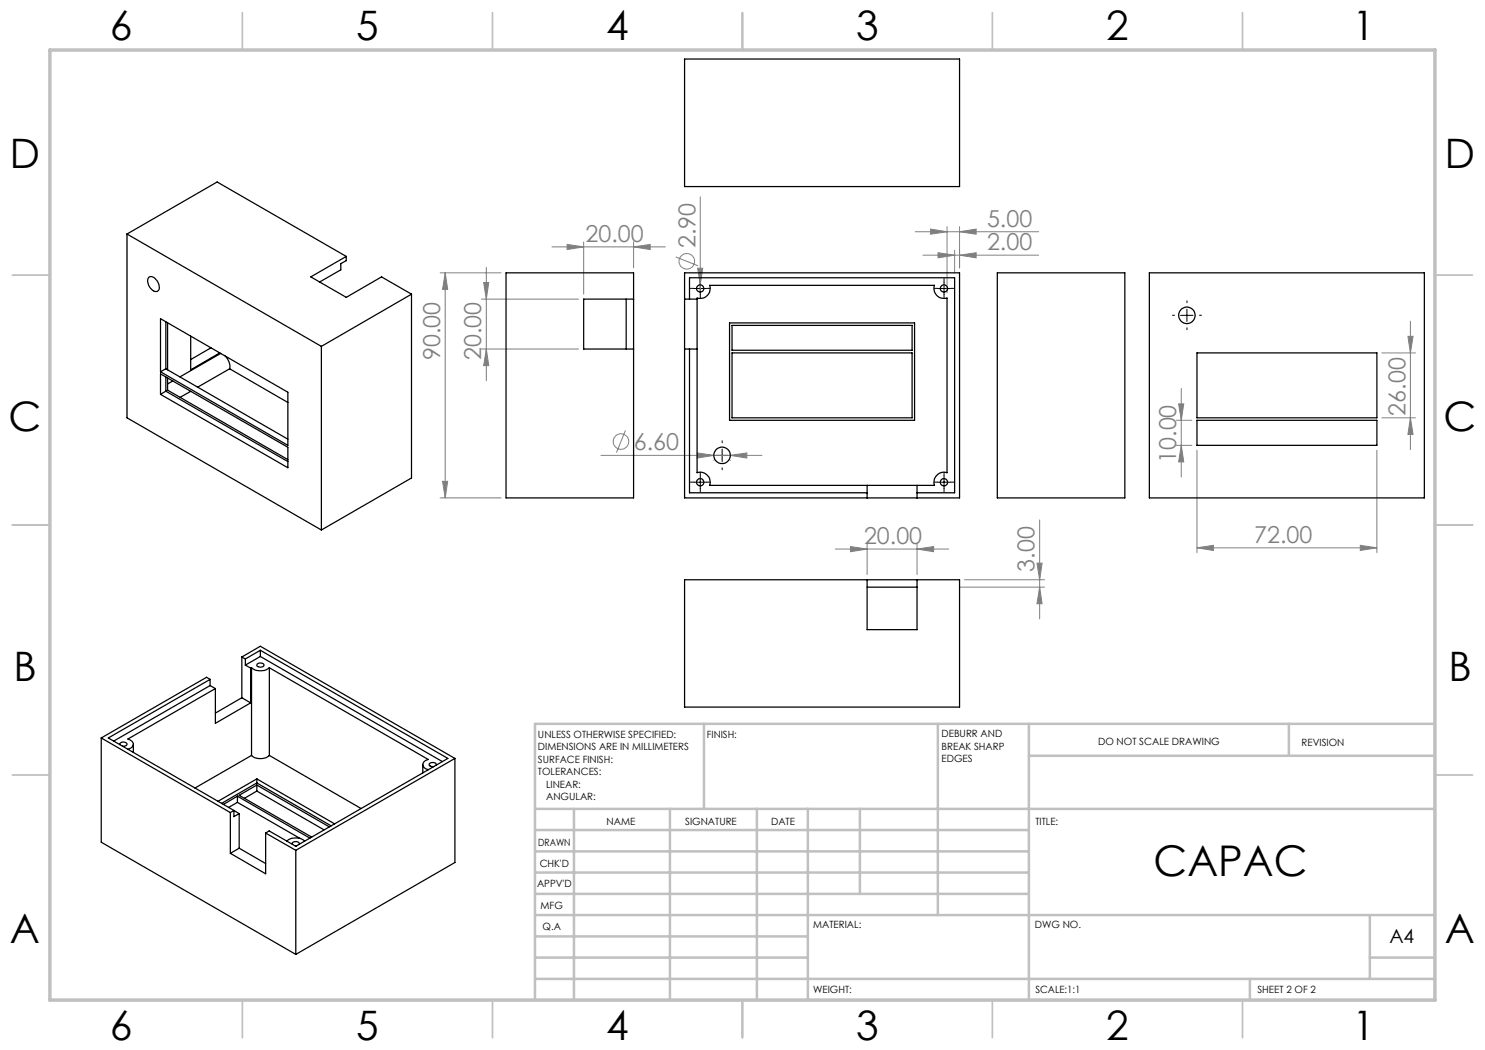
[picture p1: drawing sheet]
<svg xmlns="http://www.w3.org/2000/svg" width="297mm" height="210mm" viewBox="0 0 297 210" stroke-linecap="round" stroke-linejoin="round" font-family="sans-serif">
<g fill="none" stroke="#808080" stroke-width=".2">
<path d="M140.1 39.4v19M88 54.6h12.2M89 54.6v45M89 54.6l.5 3.3h-1zM96.3 59.8h19.4M96.7 56.5h1.1l-.5 3.3zM97.3 53.5v22.7M110.4 49.4h22.7M113.4 48.9l3.3 .5-3.3 .5zM116.7 48.4v10.4M126.7 49.4l3.3-.5v1zM126.7 48.4v5.2"/>
<path d="M135.1 51.4l4.5 1.8M139.5 53.6h1l-.4 3.4zM183.1 46.3h24.6M184.6 51h23.1M186.1 45.8l3.3 .5-3.3 .5zM187.6 50.5l3.3 .5-3.3 .6zM189.4 45.3v13.3M190.9 50.1v4.5M191.9 51l3.3-.5v1.1zM191.9 46.3l3.3-.5v1zM191.9 45.3v8.3M96.3 69.8h19.4"/>
<path d="M97.3 69.8l.5 3.3h-1.1zM236.3 77.7v17.7M276.4 70.6h6.7M281.6 67.3h1l-.5 3.3zM282.1 64.2v25.7M88 99.6h12.2M88.5 96.3h1l-.5 3.3zM120.2 91.1h32.2M125.1 86.1l-1.8 4.4M139.5 90.6l3.3 .5-3.3 .5zM142.8 92.1h.1M146.1 91.1l3.3-.5v1z"/>
<path d="M146.1 92.1h.1M235.2 84.1h3.2M235.2 89.1h3.2M235.7 80.8h1l-.4 3.3zM236.3 89.1l.4 3.3h-1zM239.4 90.1v20.5M275.4 90.1v20.5M276.4 83.6h6.7M282.1 83.6l.5 3.3h-1zM167.1 109.8h22.7M170.1 109.3l3.3 .5-3.3 .5zM173.4 108.8v6.1"/>
<path d="M183.4 109.8l3.3-.5v1zM183.4 108.8v6.1M191.9 117.4h17M192.9 115.9h16M207.4 112.6h1l-.5 3.3zM207.9 104v19.8M207.9 117.4l.5 3.3h-1zM239.4 109.6l3.3-.5v1zM239.4 109.6h36M272.1 109.1l3.3 .5-3.3 .5z"/>
<circle cx="137.4" cy="52.3" r="1.55"/>
<circle cx="124.2" cy="88.3" r="1.56"/>
</g>
<g fill="none" stroke="#000" stroke-width=".2" stroke-dasharray="15.2 1.3 1.3 1.3">
<path d="M138.8 57.7h-.7M140.1 56.4v-.7M140.1 58.9v.8M141.3 57.7h.7M187.6 57.7h-.8M188.8 56.4v-.7M188.8 58.9v.8M190.1 57.7h.7M234.9 63.1h-.4M237.4 60.6v-.4M237.4 65.6v.4M239.9 63.1h.4"/>
<path d="M138.8 96.4h-.7M140.1 95.2v-.7M140.1 97.7v.7M141.3 96.4h.7M141.9 91.1h-.4M144.4 88.6v-.4M144.4 93.6v.4M146.9 91.1h.4M187.6 96.4h-.8M188.8 95.2v-.7M188.8 97.7v.7M190.1 96.4h.7"/>
</g>
<path d="M138.8 57.7h2.5M140.1 56.4v2.5M187.5 57.7h2.5M188.8 56.4v2.5M236.1 63.1h2.5M237.4 61.8v2.5M138.8 96.4h2.5M140.1 95.2v2.5M143.2 91.1h2.5M144.4 89.8v2.5M187.5 96.4h2.5M188.8 95.2v2.5" fill="none" stroke="#000" stroke-width=".2"/>
<g fill="none" stroke="#c0c0c0" stroke-width=".35">
<path d="M48.5 2.5v7.5M98.5 2.5v7.5M148.5 2.5v7.5M198.5 2.5v7.5M248.5 2.5v7.5M2.5 55h7.5M287 55h7.5M2.5 105h7.5M287 105h7.5M2.5 155h7.5M287 155h7.5M48.5 200v7.5"/>
<path d="M98.5 200v7.5M148.5 200v7.5M198.5 200v7.5M248.5 200v7.5"/>
</g>
<g fill="none" stroke="#c0c0c0" stroke-width=".5">
<path d="M140.8 144.8v17M187.6 144.8v38.2M205.8 144.8v55.2M205.8 151.2h81.2M257.8 144.8v6.4M287 144.8h-180v55.2M107 161.8h180M107 178.8h98.8M107 174.5h98.8M107 170.3h98.8M107 166h98.8M114.8 161.8v38.2"/>
<path d="M134 161.8v38.2M151.4 161.8v38.2M161.6 161.8v38.2M172 161.8v17M107 195.8h180M107 191.5h54.6M107 187.3h54.6M107 183h180M250 195.8v4.2M274 191.5h13M274 183v12.8"/>
</g>
<path d="M10 10h277v190h-277z" fill="none" stroke="#c0c0c0" stroke-width=".7"/>
<g fill="#808080">
<path d="M139.5 53.6h1l-.4 3.4z"/>
<path d="M126.7 49.4l3.3-.5v1zM113.4 48.9l3.3 .5-3.3 .5z"/>
<path d="M187.6 50.5l3.3 .5-3.3 .6zM191.9 51l3.3-.5v1.1zM186.1 45.8l3.3 .5-3.3 .5zM191.9 46.3l3.3-.5v1zM139.5 90.6l3.3 .5-3.3 .5zM146.1 91.1l3.3-.5v1zM170.1 109.3l3.3 .5-3.3 .5zM183.4 109.8l3.3-.5v1zM239.4 109.6l3.3-.5v1zM272.1 109.1l3.3 .5-3.3 .5z"/>
<path d="M282.1 83.6l.5 3.3h-1zM281.6 67.3h1l-.5 3.3z"/>
<path d="M207.4 112.6h1l-.5 3.3zM207.9 117.4l.5 3.3h-1zM89 54.6l.5 3.3h-1zM88.5 96.3h1l-.5 3.3zM96.7 56.5h1.1l-.5 3.3zM97.3 69.8l.5 3.3h-1.1zM235.7 80.8h1l-.4 3.3zM236.3 89.1l.4 3.3h-1z"/>
</g>
<g fill="none" stroke="#000" stroke-width=".25">
<path d="M136.9 11.8h55v25.5h-55zM25.4 46.8l38.9 22.5M25.4 46.8l18-10.4 25.9 14.9M25.4 46.8v36.8l38.9 22.4M29.8 55.4a1.91 1.91 0 0 1 2.1 2 .76 .76 0 0 1-.5 .9 .76 .76 0 0 1-.9-.3 1.99 1.99 0 0 1-.7-2.6zM69.3 51.3l-7.1 4.1 7.1 4.1 7-4.1 6 3.4M69.3 51.3v.8l-1.1 .6v1.3l-4.3 2.4M82.3 58.8l-18 10.5M82.3 58.8v36.8l-18 10.4M101.2 54.6h25.5v45h-25.5zM125.2 59.8v10M126.7 59.8h-10v10h10"/>
<path d="M136.9 54.6h55v45h-55zM136.9 59.8h2.5M137.9 59.8v-4.2h53v43h-7.5M141.9 57.1h45a2 2 0 0 0 .5 2 2 2 0 0 0 2 .5v34.9a2 2 0 0 0-2.5 2.6h-45a2 2 0 0 0-.5-2.1 2 2 0 0 0-2-.5v-34.9a2 2 0 0 0 2.5-2.5zM199.5 54.6h25.5v45h-25.5zM229.9 54.6h55v45h-55zM32.1 63.7l25.5 14.7v10.7l-25.5-14.7zM32.1 74.8l25.5 14.7v4l-25.5-14.6zM33.2 73.8l-1.1 .6M33.2 73.8l24.4 14M33.2 75.4v2.8l24.4 14.1M33.2 64.4v9.4"/>
<path d="M33.5 78l-1.4 .9M33.5 78l24.1 13.9M33.5 64.6v9.4M33.5 75.6v2.4M34.6 76.2l-1.1 .6M38.1 78.3l-2.1 1.2M38.1 67.2v6.8l5.9-3.4M42.2 69.6l-4.1 2.3M44.1 70.7l-8.1 4.7M45 71.2a2.91 2.91 0 0 1 .9 2.6M45.9 73.8l-6.4 3.6M45.9 73.8l11.7 6.7"/>
<path d="M64.3 69.3v36.7M136.9 69.8h2.5M137.9 69.8v28.8h35.5M145.9 64.6h37v19.5h-37zM146.4 70.6h36v13h-36zM146.4 65.1h36v5h-36zM239.4 70.6h36v13h-36zM173.4 97.1v2.5M183.4 97.1v2.5M239.4 84.1h36v5h-36zM136.9 115.9h55v25.5h-55zM173.4 115.9v10h10v-10"/>
<path d="M173.4 117.4h10M42 135.9l-20.3 11.7 25.1 14.5M42 135.9l-.7-.4-21.1 12.1M42 137.1l-19.3 11.1M42 137.1l1.1 .6M42 135.9v1.2M43.1 137.7l-17.5 10.1a1.04 1.04 0 0 1 .9 1.5l-.9 .6M43.1 137.7v7l7-4.1M48.4 131.4l.7 .4M48.4 131.4l3.7-2.2 38.9 22.5M48.4 139.6l1.7 1M48.4 139.6l-5.3 3"/>
<path d="M48.4 131.4v8.2M49.1 133l1 .6M49.1 131.8v1.2M50.1 133.6v7M50.3 133.6a2.92 2.92 0 0 0 3.6 0M50.3 133.6h-.2M50.3 133.6v17.5M51.5 132.8a.81 .81 0 0 1 1.3 .3 .82 .82 0 0 1-1.4-.1zM52.1 130.1l37.5 21.6-30.4 17.6-5.4-3.1-.7 .4M52.1 130.1l-3 1.7M52.1 131.3l-3 1.7M52.1 131.3l36.4 21"/>
<path d="M52.1 130.1v1.2M53.9 133.6l31.8 18.3a1.03 1.03 0 0 0-1.1 1 1.03 1.03 0 0 0 1.1 1M53.9 133.6v17.5M20.2 147.6v20.8l39 22.5M20.2 147.6l25.9 14.9M24 148.9a.74 .74 0 0 1 .7-.5 .74 .74 0 0 1 .7 .5l-.3 .3-.6 .1M26.7 148.8v1.7M47.5 159.2l14.5 8.4M47.5 159.2l-2.8 1.7M47.5 159.2v1.3M50.3 151.1a2.79 2.79 0 0 0 3.6 0M50.3 151.1l-11.3 6.5"/>
<path d="M51.4 155.8l15.5 9M51.4 155.8l-7.8 4.5M51.4 156.6l14.8 8.6M51.4 156.6l-7.1 4.1M51.4 157l-3.6 2.1 14.5 8.3M51.4 157l14.5 8.4M51.4 155.8v.8M51.4 157v1.2M51.4 158.2l13.4 7.8M51.4 158.2l-2.5 1.5M53.9 151.1l18.3 10.6M84.6 152.9v1.7"/>
<path d="M87.2 153a.73 .73 0 0 0-.7-.5 .73 .73 0 0 0-.7 .5l.4 .3h.5M91 151.7l-31.8 18.4M91 151.7v20.8l-31.8 18.4M46.1 162.5v8.2M46.8 162.1l-.7 .4M46.8 162.1v1.2l1-.6M46.8 162.1l1 .6M47.5 160.5l12.5 7.2M47.5 160.5l-1.8 1M47.8 169.6l-1.7 1.1M47.8 169.6l5.3 3.1M47.8 162.7v6.9"/>
<path d="M53.1 166.6v8.2l-7-4.1M53.1 166.6l6.1 3.5M57.4 168.2a2.8 2.8 0 0 1 3.5 0M58.5 168.8a.79 .79 0 0 1 1.3-.2l.1 .2M59 169.1h.3M59.2 170.1v20.8"/>
<circle cx="140" cy="57.7" r=".72"/>
<circle cx="188.8" cy="57.7" r=".72"/>
<circle cx="237.4" cy="63.1" r="1.65"/>
<circle cx="140" cy="96.5" r=".73"/>
<circle cx="144.4" cy="91.1" r="1.65"/>
<circle cx="188.8" cy="96.5" r=".73"/>
</g>
<text font-size="8.5" x="230.7" y="175.1">CAPAC</text>
<g font-size="8.1">
<text x="22" y="8">6</text>
<text x="71.2" y="8">5</text>
<text x="121.2" y="8">4</text>
<text x="171.3" y="8">3</text>
<text x="221.3" y="8">2</text>
<text x="270.5" y="8">1</text>
<text x="2" y="33.6">D</text>
<text x="289" y="33.6">D</text>
<text x="1.7" y="86.1">C</text>
<text x="288.7" y="86.1">C</text>
<text x="2.7" y="136.1">B</text>
<text x="289.7" y="136.1">B</text>
<text x="2" y="188.6">A</text>
<text x="289" y="188.6">A</text>
<text x="22" y="208">6</text>
<text x="71.2" y="208">5</text>
<text x="121.2" y="208">4</text>
<text x="171.3" y="208">3</text>
<text x="221.3" y="208">2</text>
<text x="270.5" y="208">1</text>
</g>
<g font-size="4.7" fill="#808080">
<text x="197.4" y="45.3">5.00</text>
<text x="117.1" y="48.4">20.00</text>
<text x="139.1" y="49.7" transform="rotate(-90 139.1 49.7)">2.90</text>
<text x="197.4" y="50">2.00</text>
<text x="88" y="72" transform="rotate(-90 88 72)">90.00</text>
<text x="96.3" y="72" transform="rotate(-90 96.3 72)">20.00</text>
<text x="281.1" y="83.1" transform="rotate(-90 281.1 83.1)">26.00</text>
<text x="126.8" y="90">6.60</text>
<text x="235.2" y="92.6" transform="rotate(-90 235.2 92.6)">10.00</text>
<text x="172.8" y="108.8">20.00</text>
<text x="250.8" y="108.5">72.00</text>
<text x="206.9" y="114.3" transform="rotate(-90 206.9 114.3)">3.00</text>
</g>
<text font-size="3.9" x="277.9" y="188.5">A4</text>
<g font-size="2">
<text x="107.6" y="147.6">UNLESS OTHERWISE SPECIFIED:</text>
<text x="141.4" y="147.6">FINISH:</text>
<text x="188.3" y="147.5">DEBURR AND</text>
<text x="188.3" y="150">BREAK SHARP</text>
<text x="219.6" y="149">DO NOT SCALE DRAWING</text>
<text x="260.3" y="149.2">REVISION</text>
<text x="107.6" y="150.1">DIMENSIONS ARE IN MILLIMETERS</text>
<text x="107.6" y="152.6">SURFACE FINISH:</text>
<text x="107.6" y="155.1">TOLERANCES:</text>
<text x="188.3" y="152.5">EDGES</text>
<text x="109.2" y="157.6">LINEAR:</text>
<text x="109.2" y="160.1">ANGULAR:</text>
<text x="121.3" y="165">NAME</text>
<text x="137" y="164.9">SIGNATURE</text>
<text x="154.2" y="164.9">DATE</text>
<text x="207.1" y="164.9">TITLE:</text>
<text x="107.6" y="169.1">DRAWN</text>
<text x="107.9" y="173.3">CHK'D</text>
<text x="107.4" y="177.4">APPV'D</text>
<text x="108.1" y="181.8">MFG</text>
<text x="108.5" y="186">Q.A</text>
<text x="162.6" y="185.5">MATERIAL:</text>
<text x="207" y="185.5">DWG NO.</text>
<text x="162.6" y="198.5">WEIGHT:</text>
<text x="207.1" y="198.6">SCALE:1:1</text>
<text x="251.5" y="198.6">SHEET 2 OF 2</text>
</g>
</svg>
